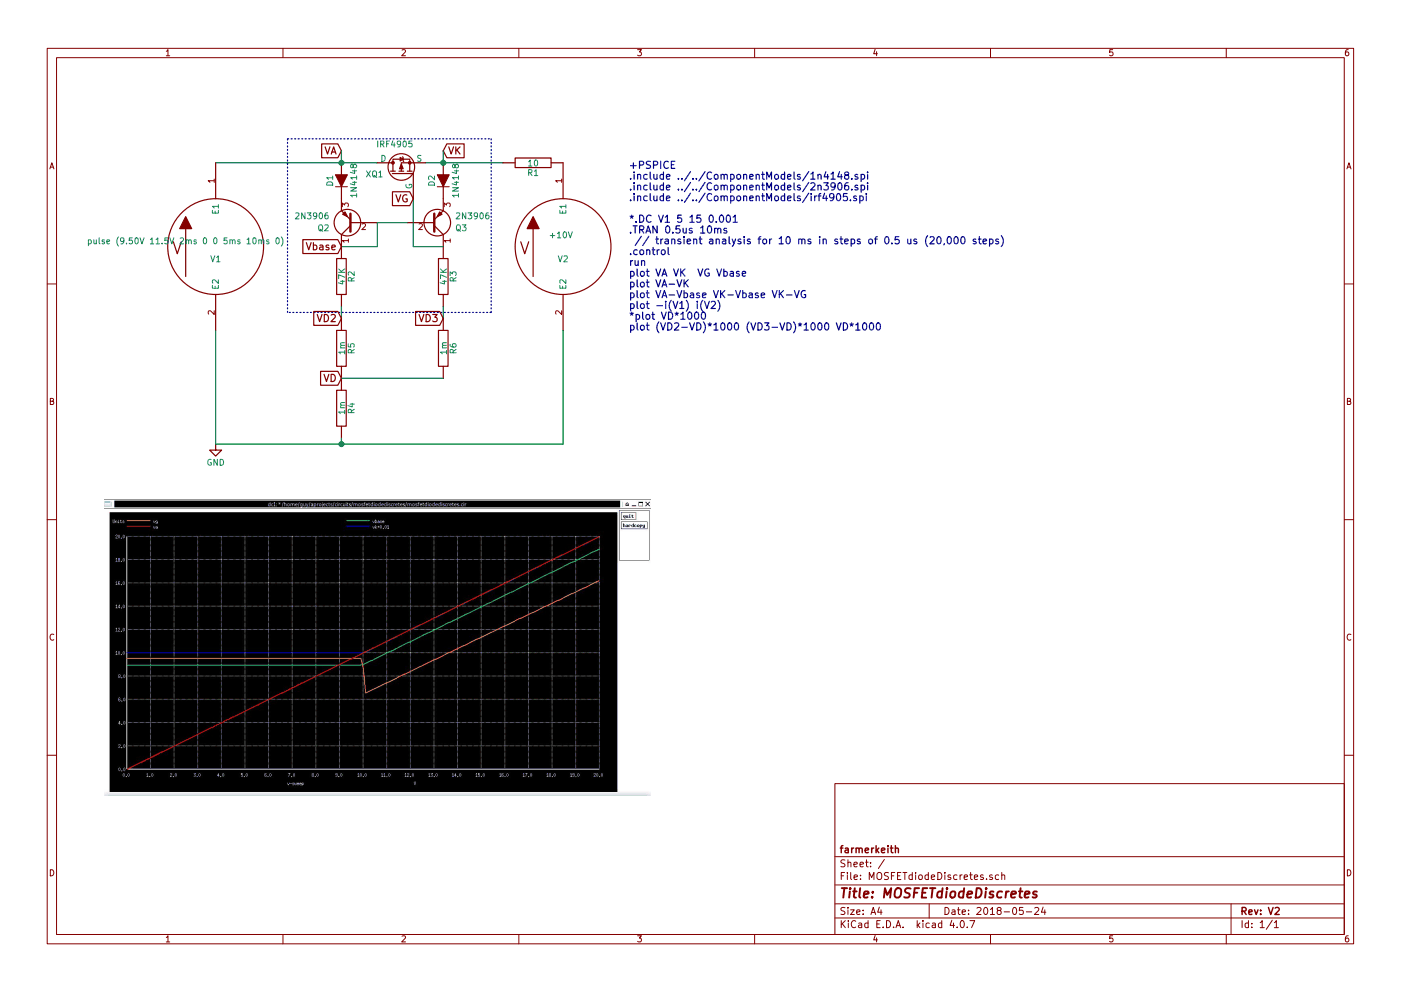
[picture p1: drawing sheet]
EESchema Schematic File Version 2
LIBS:Modules
LIBS:pspice
LIBS:power
LIBS:device
LIBS:switches
LIBS:relays
LIBS:motors
LIBS:transistors
LIBS:conn
LIBS:linear
LIBS:regul
LIBS:74xx
LIBS:cmos4000
LIBS:adc-dac
LIBS:memory
LIBS:xilinx
LIBS:microcontrollers
LIBS:dsp
LIBS:microchip
LIBS:analog_switches
LIBS:motorola
LIBS:texas
LIBS:intel
LIBS:audio
LIBS:interface
LIBS:digital-audio
LIBS:philips
LIBS:display
LIBS:cypress
LIBS:siliconi
LIBS:opto
LIBS:atmel
LIBS:contrib
LIBS:valves
LIBS:MOSFETdiodeDiscretes-cache
EELAYER 25 0
EELAYER END
$Descr A4 11693 8268
encoding utf-8
Sheet 1 1
Title "MOSFETdiodeDiscretes"
Date "2018-05-24"
Rev "V2"
Comp "farmerkeith"
Comment1 ""
Comment2 ""
Comment3 ""
Comment4 ""
$EndDescr
Wire Wire Line
	1800 1350 3150 1350
$Comp
L GND #PWR01
U 1 1
P 1800 3700
F 0 "#PWR01" H 1800 3450 50  0001 C CNN
F 1 "GND" H 1800 3550 50  0000 C CNN
F 2 "" H 1800 3700 50  0001 C CNN
F 3 "" H 1800 3700 50  0001 C CNN
	1    1800 3700
	1    0    0    -1  
$EndComp
$Comp
L D_ALT D1
U 1 1
P 2850 1500
F 0 "D1" H 2850 1600 50  0000 C CNN
F 1 "1N4148" H 2850 1400 50  0000 C CNN
F 2 "" H 2850 1500 50  0001 C CNN
F 3 "" H 2850 1500 50  0001 C CNN
F 4 "2,1" H 2850 1500 60  0001 C CNN "Spice_Node_Sequence"
	1    2850 1500
	0    -1   -1   0   
$EndComp
$Comp
L D_ALT D2
U 1 1
P 3700 1500
F 0 "D2" H 3700 1600 50  0000 C CNN
F 1 "1N4148" H 3700 1400 50  0000 C CNN
F 2 "" H 3700 1500 50  0001 C CNN
F 3 "" H 3700 1500 50  0001 C CNN
F 4 "2,1" H 3700 1500 60  0001 C CNN "Spice_Node_Sequence"
	1    3700 1500
	0    -1   -1   0   
$EndComp
$Comp
L Q_PNP_CBE Q2
U 1 1
P 2950 1850
F 0 "Q2" H 3150 1900 50  0000 L CNN
F 1 "2N3906" H 3150 1800 50  0000 L CNN
F 2 "" H 3150 1950 50  0001 C CNN
F 3 "" H 2950 1850 50  0001 C CNN
	1    2950 1850
	-1   0    0    1   
$EndComp
$Comp
L R R2
U 1 1
P 2850 2300
F 0 "R2" V 2930 2300 50  0000 C CNN
F 1 "47K" V 2850 2300 50  0000 C CNN
F 2 "" V 2780 2300 50  0001 C CNN
F 3 "" H 2850 2300 50  0001 C CNN
	1    2850 2300
	1    0    0    -1  
$EndComp
Wire Wire Line
	3150 1850 3150 2050
Wire Wire Line
	3150 2050 2850 2050
$Comp
L Q_PNP_CBE Q3
U 1 1
P 3600 1850
F 0 "Q3" H 3800 1900 50  0000 L CNN
F 1 "2N3906" H 3800 1800 50  0000 L CNN
F 2 "" H 3800 1950 50  0001 C CNN
F 3 "" H 3600 1850 50  0001 C CNN
	1    3600 1850
	1    0    0    1   
$EndComp
$Comp
L R R3
U 1 1
P 3700 2300
F 0 "R3" V 3780 2300 50  0000 C CNN
F 1 "47K" V 3700 2300 50  0000 C CNN
F 2 "" V 3630 2300 50  0001 C CNN
F 3 "" H 3700 2300 50  0001 C CNN
	1    3700 2300
	1    0    0    -1  
$EndComp
Wire Wire Line
	1800 3700 4700 3700
Wire Wire Line
	3400 1850 3150 1850
Wire Wire Line
	3450 1650 3450 2050
Wire Wire Line
	3450 2050 3700 2050
Wire Notes Line
	2400 1150 4100 1150
Wire Notes Line
	4100 1150 4100 2600
Wire Notes Line
	4100 2600 2400 2600
Wire Notes Line
	2400 2600 2400 1150
Text Notes 5250 2750 0    60   ~ 0
+PSPICE \n.include ../../ComponentModels/1n4148.spi\n.include ../../ComponentModels/2n3906.spi\n.include ../../ComponentModels/irf4905.spi\n\n*.DC V1 5 15 0.001\n.TRAN 0.5us 10ms\n // transient analysis for 10 ms in steps of 0.5 us (20,000 steps)\n.control\nrun\nplot VA VK  VG Vbase\nplot VA-VK\nplot VA-Vbase VK-Vbase VK-VG\nplot -i(V1) i(V2)\n*plot VD*1000\nplot (VD2-VD)*1000 (VD3-VD)*1000 VD*1000\n
$Comp
L VSOURCE V1
U 1 1
P 1800 2050
F 0 "V1" H 1800 1950 50  0000 C CNN
F 1 "pulse (9.50V 11.5V 2ms 0 0 5ms 10ms 0)" H 1550 2100 50  0000 C CNN
F 2 "" H 1800 2050 50  0001 C CNN
F 3 "" H 1800 2050 50  0001 C CNN
	1    1800 2050
	1    0    0    -1  
$EndComp
Wire Wire Line
	3550 1350 4200 1350
Connection ~ 3700 1350
$Comp
L R R1
U 1 1
P 4450 1350
F 0 "R1" V 4530 1350 50  0000 C CNN
F 1 "10" V 4450 1350 50  0000 C CNN
F 2 "" H 4450 1350 50  0001 C CNN
F 3 "" H 4450 1350 50  0001 C CNN
	1    4450 1350
	0    1    1    0   
$EndComp
$Comp
L VSOURCE V2
U 1 1
P 4700 2050
F 0 "V2" H 4700 1950 50  0000 C CNN
F 1 "+10V " H 4700 2150 50  0000 C CNN
F 2 "" H 4700 2050 50  0001 C CNN
F 3 "" H 4700 2050 50  0001 C CNN
	1    4700 2050
	1    0    0    -1  
$EndComp
Connection ~ 2850 3700
Text GLabel 2850 1250 0    60   Input ~ 0
VA
Text GLabel 3700 1250 2    60   Input ~ 0
VK
Wire Wire Line
	3700 1250 3700 1350
Connection ~ 2850 1350
Text GLabel 3450 1650 0    60   Input ~ 0
VG
Text GLabel 2850 2050 0    60   Input ~ 0
Vbase
Wire Wire Line
	2850 1250 2850 1350
Wire Wire Line
	1800 2750 1800 3700
Wire Wire Line
	4700 3700 4700 2750
$Comp
L R R4
U 1 1
P 2850 3400
F 0 "R4" V 2930 3400 50  0000 C CNN
F 1 "1m" V 2850 3400 50  0000 C CNN
F 2 "" H 2850 3400 50  0001 C CNN
F 3 "" H 2850 3400 50  0001 C CNN
	1    2850 3400
	1    0    0    -1  
$EndComp
Wire Wire Line
	2850 3650 2850 3700
Text GLabel 2850 3150 0    60   Input ~ 0
VD
$Comp
L R R6
U 1 1
P 3700 2900
F 0 "R6" V 3780 2900 50  0000 C CNN
F 1 "1m" V 3700 2900 50  0000 C CNN
F 2 "" H 3700 2900 50  0001 C CNN
F 3 "" H 3700 2900 50  0001 C CNN
	1    3700 2900
	1    0    0    -1  
$EndComp
$Comp
L R R5
U 1 1
P 2850 2900
F 0 "R5" V 2930 2900 50  0000 C CNN
F 1 "1m" V 2850 2900 50  0000 C CNN
F 2 "" H 2850 2900 50  0001 C CNN
F 3 "" H 2850 2900 50  0001 C CNN
	1    2850 2900
	1    0    0    -1  
$EndComp
Wire Wire Line
	3700 3150 2850 3150
Wire Wire Line
	2850 2550 2850 2650
Wire Wire Line
	3700 2550 3700 2650
Text GLabel 2850 2650 0    60   Input ~ 0
VD2
Text GLabel 3700 2650 0    60   Input ~ 0
VD3
$Comp
L IRF4905 XQ1
U 1 1
P 3350 1450
F 0 "XQ1" V 3350 1600 50  0000 L CNN
F 1 "IRF4905" V 3600 1350 50  0000 L CNN
F 2 "TO-220" H 3550 1375 50  0001 L CIN
F 3 "" H 3350 1450 50  0001 L CNN
F 4 "2,1,3" V 3350 1450 60  0001 C CNN "Spice_Node_Sequence"
	1    3350 1450
	0    -1   -1   0   
$EndComp
$EndSCHEMATC
